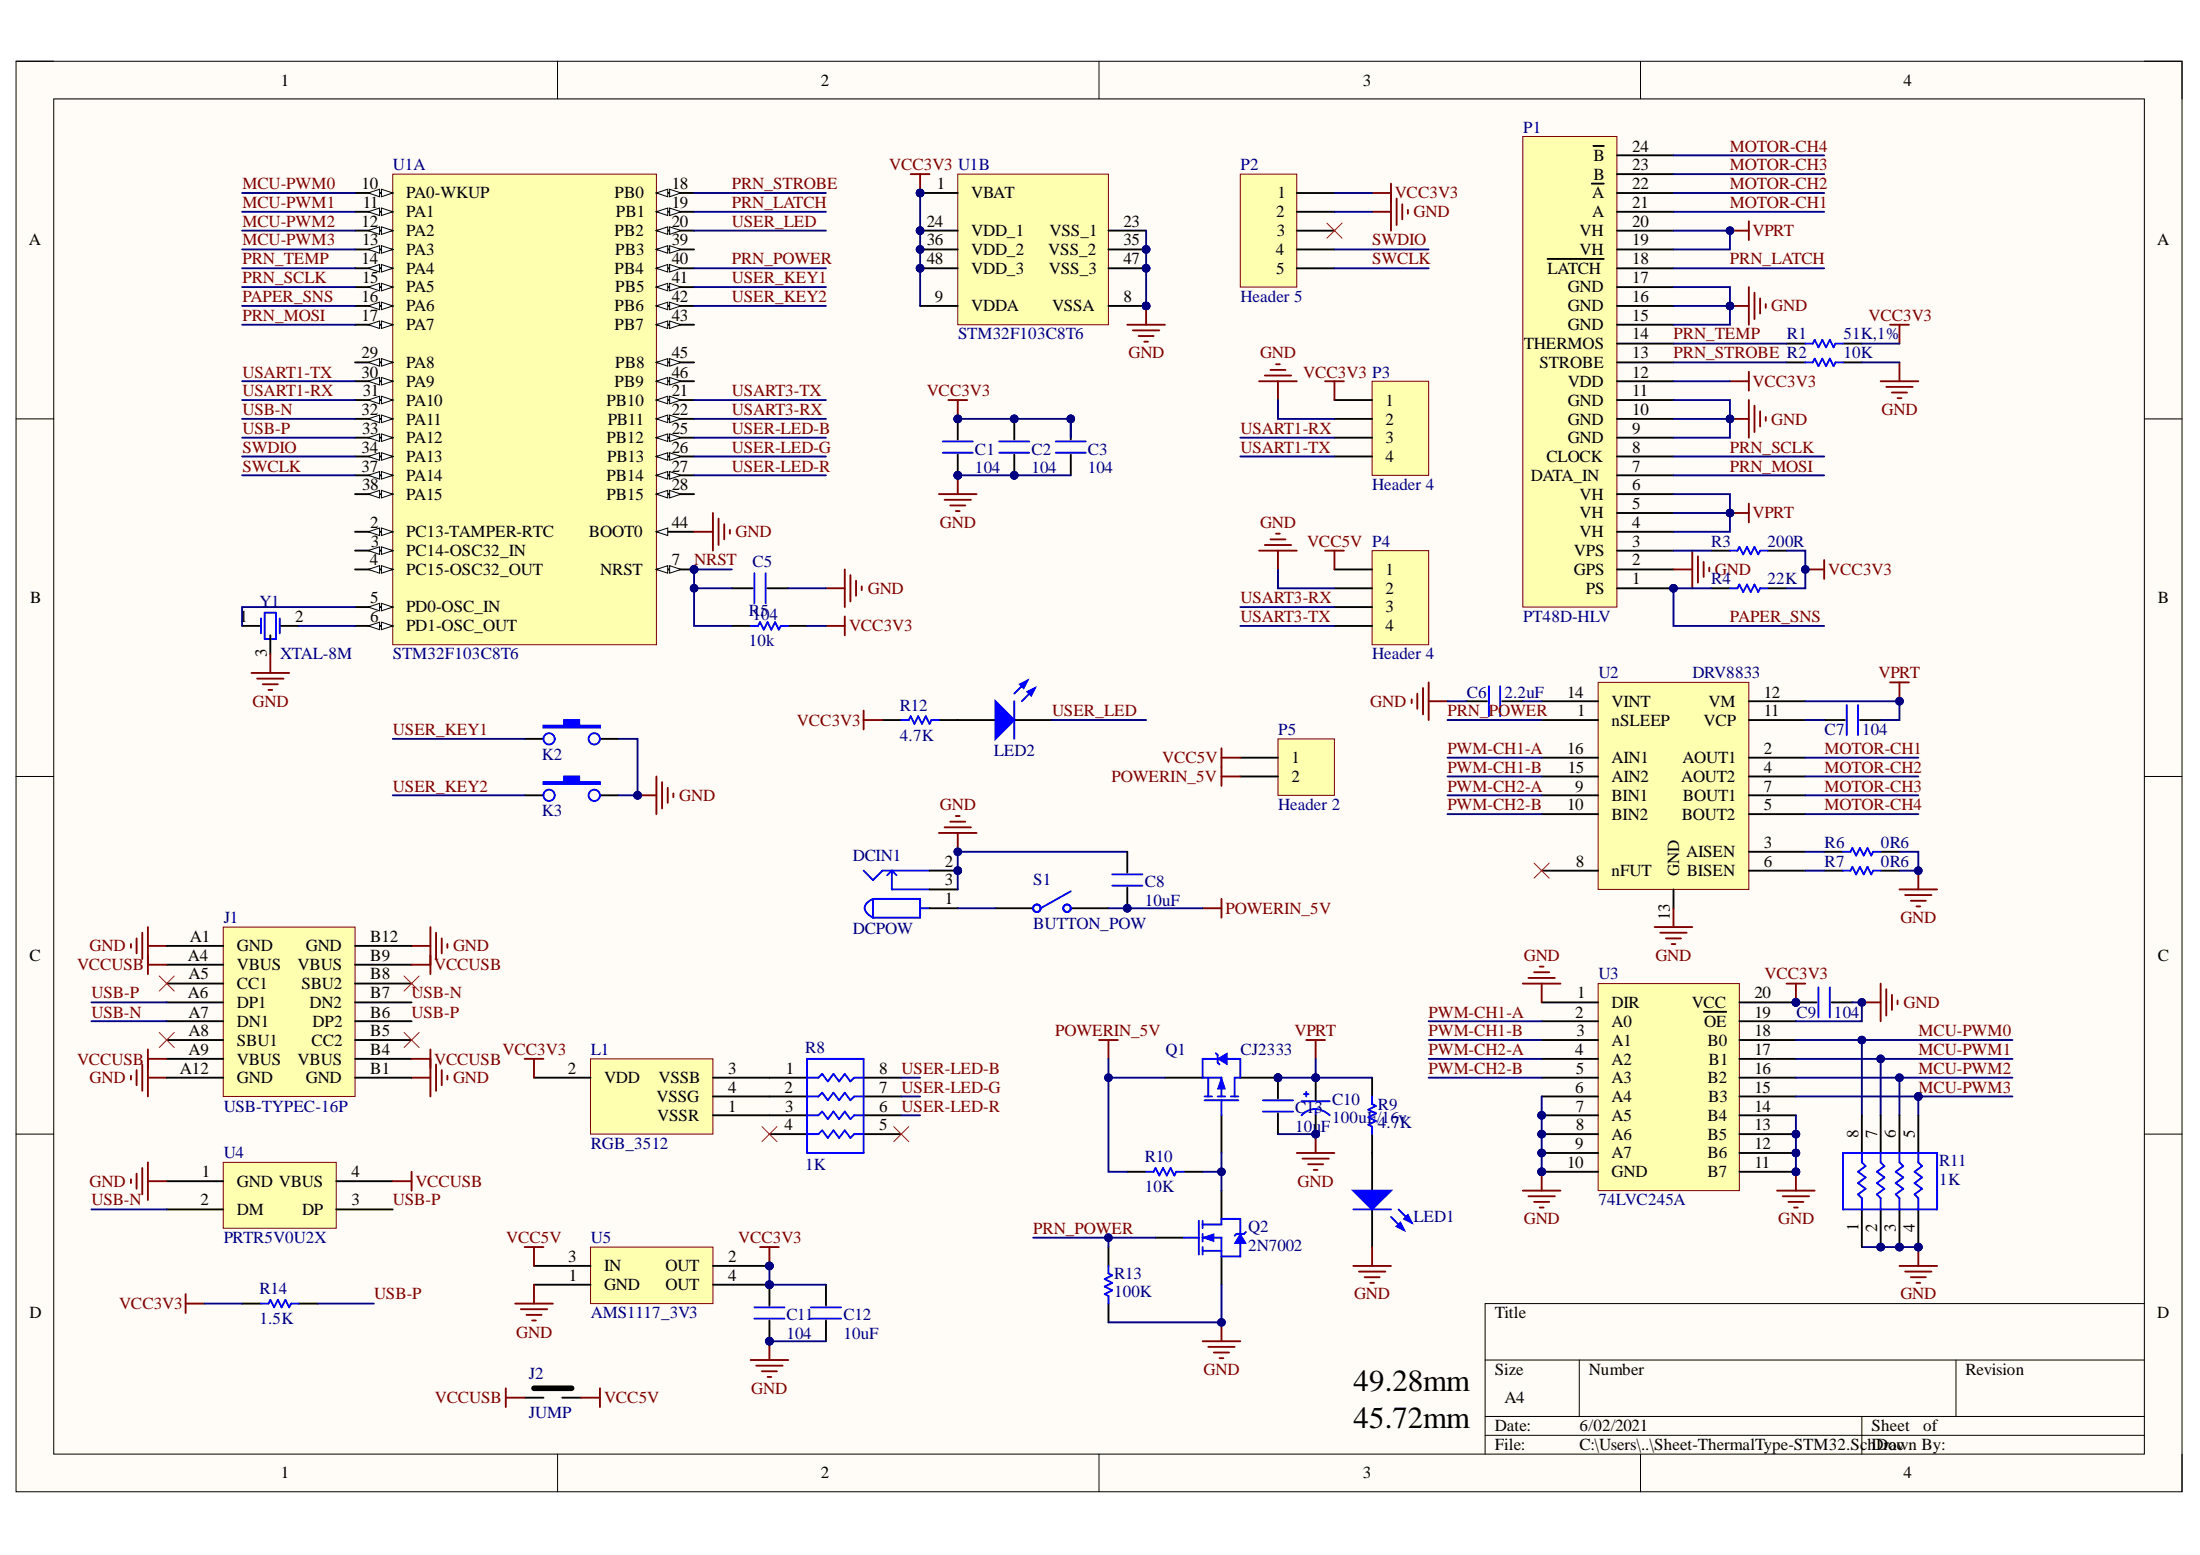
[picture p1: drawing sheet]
# Altium project Project-ThermalType-STM32.PrjPcb
1 sheet, 48 parts. Net scope: global (net labels, ports and power ports of the same name join across sheets).
Board file: PCB-ThermalType-STM32.PcbDoc

## Sheet Sheet-ThermalType-STM32.SchDoc
size A4

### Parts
C1  104  [0603c]
C2  104  [0603c]
C3  104  [0603c]
C5  104  [0603c]
C6  2.2uF  [0603C]
C7  104  [0603C]
C8  10uF  [0603C]
C9  104  [0603C]
C10  100uF/16v  [ECAP_V]
C11  104  [0603C]
C12  10uF  [0603C]
C13  10uF  [0603C]
DCIN1  DCPOW  [DC10B]
J1  USB-TYPEC-16P  [USB-TYPEC-16P]
J2  JUMP  [JUMP]
K2  侧脚6*6*X微动按键  [侧脚6*6*X微动按键]  (value not drawn)
K3  侧脚6*6*X微动按键  [侧脚6*6*X微动按键]  (value not drawn)
L1  RGB_3512  [RGB_3528]
LED1  0603LED  [0603LED]  (value not drawn)
LED2  0603LED  [0603LED]  (value not drawn)
P1  PT48D-HLV  [_FPC_24P_0.5MM]
P2  Header 5  [sh1.25_LT_5P]
P3  Header 4  [SH1.25_LT_4P]
P4  Header 4  [SH1.25_LT_4P]
P5  Header 2  [HDR1X2]
Q1  CJ2333  [CJ2333]
Q2  2N7002  [2N7002]
R1  51K,1%  [0603r]
R2  10K  [0603r]
R3  200R  [0603r]
R4  22K  [0603r]
R5  10k  [0603r]
R6  0R6  [0805R]
R7  0R6  [0805R]
R8  1K  [0603RES]
R9  4.7K  [0603r]
R10  10K  [0603r]
R11  1K  [0603RES]
R12  4.7K  [0603r]
R13  100K  [0603r]
R14  1.5K  [0603r]
S1  BUTTON_POW  [拨动开关SS-12D]
U1  STM32F103C8T6  [STM-LQFP48-L]  (parts A,B of 2)
U2  DRV8833  [DRV8833]
U3  74LVC245A  [TSSOP20]
U4  PRTR5V0U2X  [SOT-143]
U5  AMS1117_3V3  [AMS1117_SOT223]
Y1  XTAL-8M  [XTAL_8M]

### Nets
GND: C1.1 C2.1 C3.1 C5.2 C6.1 C8.2 C9.2 C10.2(GND) C11.1 C12.1 C13.1 DCIN1.2 DCIN1.3 J1.A1(GND) J1.A12(GND) J1.B1(GND) J1.B12(GND) K2.1 K3.1 LED1.2(K) P1.2(GPS) P1.9(GND) P1.10(GND) P1.11(GND) P1.15(GND) P1.16(GND) P1.17(GND) P2.2 P3.2 P4.2 Q2.2(S) R2.2 R6.2 R7.2 R11.1 R11.2 R11.3 R11.4 R13.1 U1.8(VSSA) U1.23(VSS_1) U1.35(VSS_2) U1.44(BOOT0) U1.47(VSS_3) U2.13(GND) U3.1(DIR) U3.6(A4) U3.7(A5) U3.8(A6) U3.9(A7) U3.10(GND) U3.11(B7) U3.12(B6) U3.13(B5) U3.14(B4) U3.19(~{OE}) U4.1(GND) U5.1(GND) Y1.3
POWERIN_5V: C8.1 P5.2 Q1.3(S) R10.1 S1.3(NO)
VCC3V3: C1.2 C2.2 C3.2 C9.1 C11.2 C12.2 L1.2(VDD) P1.12(VDD) P2.1 P3.1 R1.2 R3.2 R4.2 R5.2 R12.2 R14.1 U1.1(VBAT) U1.9(VDDA) U1.24(VDD_1) U1.36(VDD_2) U1.48(VDD_3) U3.20(VCC) U5.2(OUT) U5.4(OUT)
VCC5V: J2.2 P4.1 P5.1 U5.3(IN)
VCCUSB: J1.A4(VBUS) J1.A9(VBUS) J1.B4(VBUS) J1.B9(VBUS) J2.1 U4.4(VBUS)
VPRT: C7.2 C10.1(VCC) C13.2 P1.4(VH) P1.5(VH) P1.6(VH) P1.19(VH) P1.20(VH) Q1.2(D) R9.2 U2.12(VM)
MCU-PWM0: R11.8 U1.10(PA0-WKUP) U3.18(B0)
MCU-PWM1: R11.7 U1.11(PA1) U3.17(B1)
MCU-PWM2: R11.6 U1.12(PA2) U3.16(B2)
MCU-PWM3: R11.5 U1.13(PA3) U3.15(B3)
MOTOR-CH1: P1.21(A) U2.2(AOUT1)
MOTOR-CH2: P1.22(~{A}) U2.4(AOUT2)
MOTOR-CH3: P1.23(B) U2.7(BOUT1)
MOTOR-CH4: P1.24(~{B}) U2.5(BOUT2)
NRST: C5.1 R5.1 U1.7(NRST)
PAPER_SNS: P1.1(PS) R4.1 U1.16(PA6)
PRN_LATCH: P1.18(~{LATCH}) U1.19(PB1)
PRN_MOSI: P1.7(DATA_IN) U1.17(PA7)
PRN_POWER: Q2.1(G) R13.2 U1.40(PB4) U2.1(nSLEEP)
PRN_SCLK: P1.8(CLOCK) U1.15(PA5)
PRN_STROBE: P1.13(STROBE) R2.1 U1.18(PB0)
PRN_TEMP: P1.14(THERMOS) R1.1 U1.14(PA4)
PWM-CH1-A: U2.16(AIN1) U3.2(A0)
PWM-CH1-B: U2.15(AIN2) U3.3(A1)
PWM-CH2-A: U2.9(BIN1) U3.4(A2)
PWM-CH2-B: U2.10(BIN2) U3.5(A3)
SWCLK: P2.5 U1.37(PA14)
SWDIO: P2.4 U1.34(PA13)
USART1-RX: P3.3 U1.31(PA10)
USART1-TX: P3.4 U1.30(PA9)
USART3-RX: P4.3 U1.22(PB11)
USART3-TX: P4.4 U1.21(PB10)
USB-N: J1.A7(DN1) J1.B7(DN2) U1.32(PA11) U4.2(DM)
USB-P: J1.A6(DP1) J1.B6(DP2) R14.2 U1.33(PA12) U4.3(DP)
USER-LED-B: R8.8 U1.25(PB12)
USER-LED-G: R8.7 U1.26(PB13)
USER-LED-R: R8.6 U1.27(PB14)
USER_KEY1: K2.2 U1.41(PB5)
USER_KEY2: K3.2 U1.42(PB6)
USER_LED: LED2.2(K) U1.20(PB2)
NetC6_2: C6.2 U2.14(VINT)
NetC7_1: C7.1 U2.11(VCP)
NetDCIN1_1: DCIN1.1 S1.2(COMMON)
NetL1_1: L1.1(VSSR) R8.3
NetL1_3: L1.3(VSSB) R8.1
NetL1_4: L1.4(VSSG) R8.2
NetLED1_1: LED1.1(A) R9.1
NetLED2_1: LED2.1(A) R12.1
NetP1_3: P1.3(VPS) R3.1
NetQ1_1: Q1.1(G) Q2.3(D) R10.2
NetR6_1: R6.1 U2.3(AISEN)
NetR7_1: R7.1 U2.6(BISEN)
NetU1_5: U1.5(PD0-OSC_IN) Y1.1(OSC1)
NetU1_6: U1.6(PD1-OSC_OUT) Y1.2(OSC2)

Not connected (* = marked no-connect by the designer): J1 A5(CC1)* A8(SBU1)* B5(CC2)* B8(SBU2)*; P2 3*; R8 4* 5*; U1 2(PC13-TAMPER-RTC) 3(PC14-OSC32_IN) 4(PC15-OSC32_OUT) 28(PB15) 29(PA8) 38(PA15) 39(PB3) 43(PB7) 45(PB8) 46(PB9); U2 8(nFUT)*

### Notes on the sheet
- 49.28mm
- 45.72mm
